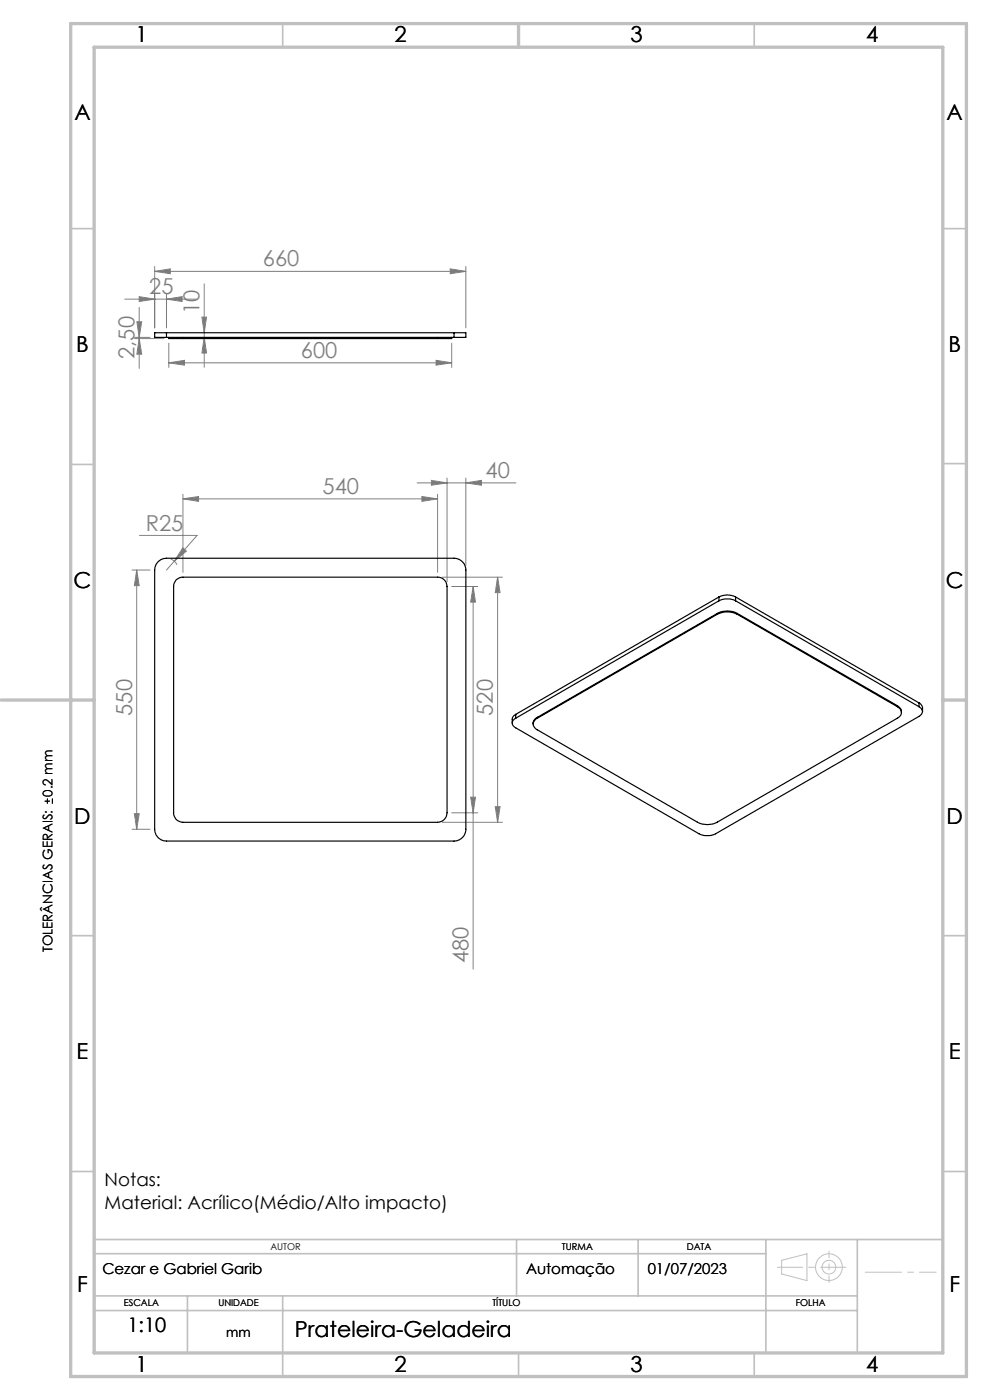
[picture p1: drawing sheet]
<svg xmlns="http://www.w3.org/2000/svg" width="210mm" height="297mm" viewBox="0 0 210 297" stroke-linecap="round" stroke-linejoin="round" font-family="sans-serif">
<path d="M9.5 170h1.1M10.1 169.4v1.1M11.1 169.4v1.1" fill="none" stroke="#000" stroke-width=".21"/>
<g fill="none" stroke="#c0c0c0" stroke-width=".21">
<path d="M165.8 267.4l5.4-1.4v5.7l-5.4-1.4z"/>
<circle cx="175.8" cy="268.8" r="1.44"/>
<circle cx="175.8" cy="268.8" r="2.83"/>
</g>
<g fill="none" stroke="#808080" stroke-width=".21">
<path d="M32.8 57.6l3.3-.6v1.1zM32.8 56.5v13.1M32.8 57.6h66M95.5 57l3.3 .6-3.3 .5zM98.8 56.5v13.1M26.5 63.5h15.2M28.5 71.8h6.3M28.5 71.6h3.3M29 68.3h1.1l-.6 3.3zM29.5 71.8l.6 3.3h-1.1zM29.5 65.2v13M29.5 62.9l3.3 .6-3.3 .5z"/>
<path d="M35.3 63.5l3.3-.6v1.1zM35.3 62.4v7.2M35.8 77l3.3-.6v1.1zM35.8 72.8v5.2M35.8 77h60M42.8 67.3h1l-.5 3.3zM43.3 71.6l.5 3.3h-1zM43.3 60.2v17.7M92.5 76.4l3.3 .6-3.3 .5zM95.8 72.8v5.2M29.6 113.6h12.2l-6.5 7.3M36.2 118.6a2.51 2.51 0 0 1 1.3 1.2"/>
<path d="M38.8 116.2l.7 .7-2.5 2.2zM38.8 105.8l3.3-.5v1.1zM38.8 104.8v16.6M38.8 105.8h54M88.5 102.4h20.9M89.5 105.3l3.3 .5-3.3 .6zM91.5 101.9l3.3 .5-3.3 .5zM92.8 104.8v16.6M94.8 101.4v22M98.8 102.4l3.3-.5v1zM98.8 101.4v18.5M28 120.9h3.8"/>
<path d="M29 120.9l.5 3.3h-1zM29 120.9v55M93.8 122.4h12.8M95.8 124.4h5.6M100.4 124.4l.5 3.3h-1.1zM100.4 124.4v81.2M105.6 122.4l.5 3.3h-1zM105.6 122.4v52M28 175.9h3.8M28.5 172.6h1l-.5 3.3zM93.8 174.4h12.8M95.8 172.4h5.6"/>
<path d="M99.8 169.1h1.1l-.5 3.3zM105.1 171.1h1l-.5 3.3z"/>
</g>
<path d="M183.5 269.9h15.1" fill="none" stroke="#c0c0c0" stroke-width=".21" stroke-dasharray="15.2 1.3 1.3 1.3" stroke-dashoffset="7.5"/>
<path d="M200 260.4v7.3" fill="none" stroke="#c0c0c0" stroke-width=".21" stroke-dasharray="15.2 1.3 1.3 1.3" stroke-dashoffset="13.5"/>
<path d="M175.9 265.4v6.7" fill="none" stroke="#c0c0c0" stroke-width=".21" stroke-dasharray="15.2 1.3 1.3 1.3" stroke-dashoffset="13.8"/>
<path d="M164.9 268.8h14.5" fill="none" stroke="#c0c0c0" stroke-width=".21" stroke-dasharray="15.2 1.3 1.3 1.3" stroke-dashoffset="9.9"/>
<g fill="none" stroke="#c0c0c0" stroke-width=".35">
<path d="M60 5v5M160 5v5M15 48.5h5M200 48.5h5M15 98.5h5M200 98.4h5M15 198.5h5M200 198.5h5M15 248.5h5M200 248.5h5M20 274.9h161.9M20 263h180"/>
<path d="M20 278h161.9M20 266h142.5M39.8 274.9v12.1M60 274.9v17.1M109.6 263v11.9M135.4 263v11.9M162.5 263v24M181.9 263v24M110 287v5M160 287v5"/>
</g>
<path d="M20 231.8v55.2" fill="none" stroke="#c0c0c0" stroke-width=".5"/>
<path d="M15 5h190v287h-190zM20 10h180v277h-180zM110 5v5M.2 148.5h19.8M200 148.5h5" fill="none" stroke="#c0c0c0" stroke-width=".7"/>
<g fill="#808080">
<path d="M89.5 105.3l3.3 .5-3.3 .6zM38.8 105.8l3.3-.5v1.1z"/>
<path d="M29.5 62.9l3.3 .6-3.3 .5zM35.3 63.5l3.3-.6v1.1zM32.8 57.6l3.3-.6v1.1zM95.5 57l3.3 .6-3.3 .5zM35.8 77l3.3-.6v1.1zM92.5 76.4l3.3 .6-3.3 .5zM38.8 116.2l-1.8 2.9 2.5-2.2z"/>
<path d="M29.5 71.8l.6 3.3h-1.1zM29 68.3h1.1l-.6 3.3zM43.3 71.6l.5 3.3h-1zM42.8 67.3h1l-.5 3.3zM99.8 169.1h1.1l-.5 3.3zM100.4 124.4l.5 3.3h-1.1z"/>
<path d="M29 120.9l.5 3.3h-1zM28.5 172.6h1l-.5 3.3zM105.6 122.4l.5 3.3h-1zM105.1 171.1h1l-.5 3.3z"/>
<path d="M91.5 101.9l3.3 .5-3.3 .5zM98.8 102.4l3.3-.5v1z"/>
</g>
<g fill="none" stroke="#000" stroke-width=".25">
<path d="M35.3 70.6h-2.5v1h2.5M35.3 70.6v1M35.3 70.6h61M35.3 71.6h61M35.8 71.6v.2h3M38.8 71.6v.2M38.8 71.8h54M92.8 71.6v.2M95.8 71.6v.2h-3M96.3 70.6h2.5v1h-2.5M96.3 70.6v1M33.4 119.3l.7-.6 1.2-.3h61a2.52 2.52 0 0 1 2.5 2.5v55a2.52 2.52 0 0 1-2.5 2.5h-61a2.52 2.52 0 0 1-2.5-2.5v-55l.3-1.1z"/>
<path d="M37.5 122.9l1-.5h54.3a1.97 1.97 0 0 1 2 2v48a2.03 2.03 0 0 1-2 2h-54a1.98 1.98 0 0 1-2-2v-48.3zM152.2 130.1a4.5 4.5 0 0 1 4.2 0M152.2 130.3a4.8 4.8 0 0 1 4.2 0M152.2 130.1l-38.2 22.1M152.2 130.1v.2M152.2 130.3l-38.2 22.1M152.5 127.5a4.2 4.2 0 0 1 3.5 0M152.5 126.6a3.9 3.9 0 0 1 3.5 0M152.5 127.5l-43.1 24.9M152.5 126.6v.9M152.5 126.6l-43.1 24.9M156 127.5l38.9 22.4"/>
<path d="M156 126.6v.9M156 126.6l38.9 22.5M156.4 130.1l34 19.6M156.4 130.1v.2M156.4 130.3l34 19.6M109.4 151.5l-.6 .6-.1 1.3M109.4 151.5v.9M114 152.2a1.44 1.44 0 0 0-.9 1.4M114 152.2v.2M190.4 149.7a1.42 1.42 0 0 1 .8 1.5M190.4 149.9a1.3 1.3 0 0 1 .8 1.2 1.3 1.3 0 0 1-.8 1.3l-38.2 22a4.5 4.5 0 0 1-4.3 0l-33.9-19.6a1.31 1.31 0 0 1-.9-1.2 1.31 1.31 0 0 1 .9-1.2M190.4 149.7v.2"/>
<path d="M194.9 149.9a1.07 1.07 0 0 1 .8 1.1 1.07 1.07 0 0 1-.8 1l-43.1 24.9a4.2 4.2 0 0 1-3.5 0l-38.9-22.5a1.07 1.07 0 0 1-.7-1 1.07 1.07 0 0 1 .7-1M194.9 149.1l.6 .6 .2 1.3M194.9 149.1v.8"/>
</g>
<g font-size="4.7">
<text x="28.7" y="9">1</text>
<text x="83.7" y="9">2</text>
<text x="133.7" y="9">3</text>
<text x="183.7" y="9">4</text>
<text x="15.8" y="25.5">A</text>
<text x="200.8" y="25.5">A</text>
<text x="16.2" y="74.7">B</text>
<text x="201.2" y="74.8">B</text>
<text x="15.6" y="124.7">C</text>
<text x="200.6" y="124.7">C</text>
<text x="15.8" y="174.7">D</text>
<text x="200.8" y="174.8">D</text>
<text x="16.2" y="224.7">E</text>
<text x="201.3" y="224.7">E</text>
<text x="16.4" y="274">F</text>
<text x="201.4" y="274">F</text>
<text x="62.6" y="283.7">Prateleira-Geladeira</text>
<text x="28.7" y="291">1</text>
<text x="83.7" y="291">2</text>
<text x="133.7" y="291">3</text>
<text x="183.7" y="291">4</text>
</g>
<g font-size="4.7" fill="#808080">
<text x="55.8" y="56.5">660</text>
<text x="31.7" y="62.4">25</text>
<text x="42.3" y="66.7" transform="rotate(-90 42.3 66.7)">10</text>
<text x="28.5" y="76.1" transform="rotate(-90 28.5 76.1)">2,50</text>
<text x="63.8" y="75.9">600</text>
<text x="103" y="101.4">40</text>
<text x="68.4" y="104.8">540</text>
<text x="30.9" y="112.6">R25</text>
<text x="28" y="151.8" transform="rotate(-90 28 151.8)">550</text>
<text x="104.6" y="151.8" transform="rotate(-90 104.6 151.8)">520</text>
<text x="99.4" y="204.3" transform="rotate(-90 99.4 204.3)">480</text>
</g>
<text font-size="4.2" x="27.1" y="282.7">1:10</text>
<g font-size="3.9">
<text x="22.2" y="251.6">Notas:</text>
<text x="22.2" y="256.5">Material: Acrílico(Médio/Alto impacto)</text>
</g>
<g font-size="3.2">
<text x="21.7" y="270.3">Cezar e Gabriel Garib</text>
<text x="111.6" y="270.3">Automação</text>
<text x="137.4" y="270.3">01/07/2023</text>
</g>
<g font-size="2.8">
<text x="11.1" y="169" transform="rotate(-90 11.1 169)">0.2 mm</text>
<text x="11.1" y="202" transform="rotate(-90 11.1 202)">TOLERÂNCIAS GERAIS:</text>
<text x="48" y="283.7">mm</text>
</g>
<g font-size="2">
<text x="57.4" y="265.1">AUTOR</text>
<text x="119.2" y="265.1">TURMA</text>
<text x="145.7" y="265.2">DATA</text>
<text x="26.3" y="277.1">ESCALA</text>
<text x="46.3" y="277.1">UNIDADE</text>
<text x="104.4" y="277.1">TÍTULO</text>
<text x="168.8" y="277.1">FOLHA</text>
</g>
</svg>
